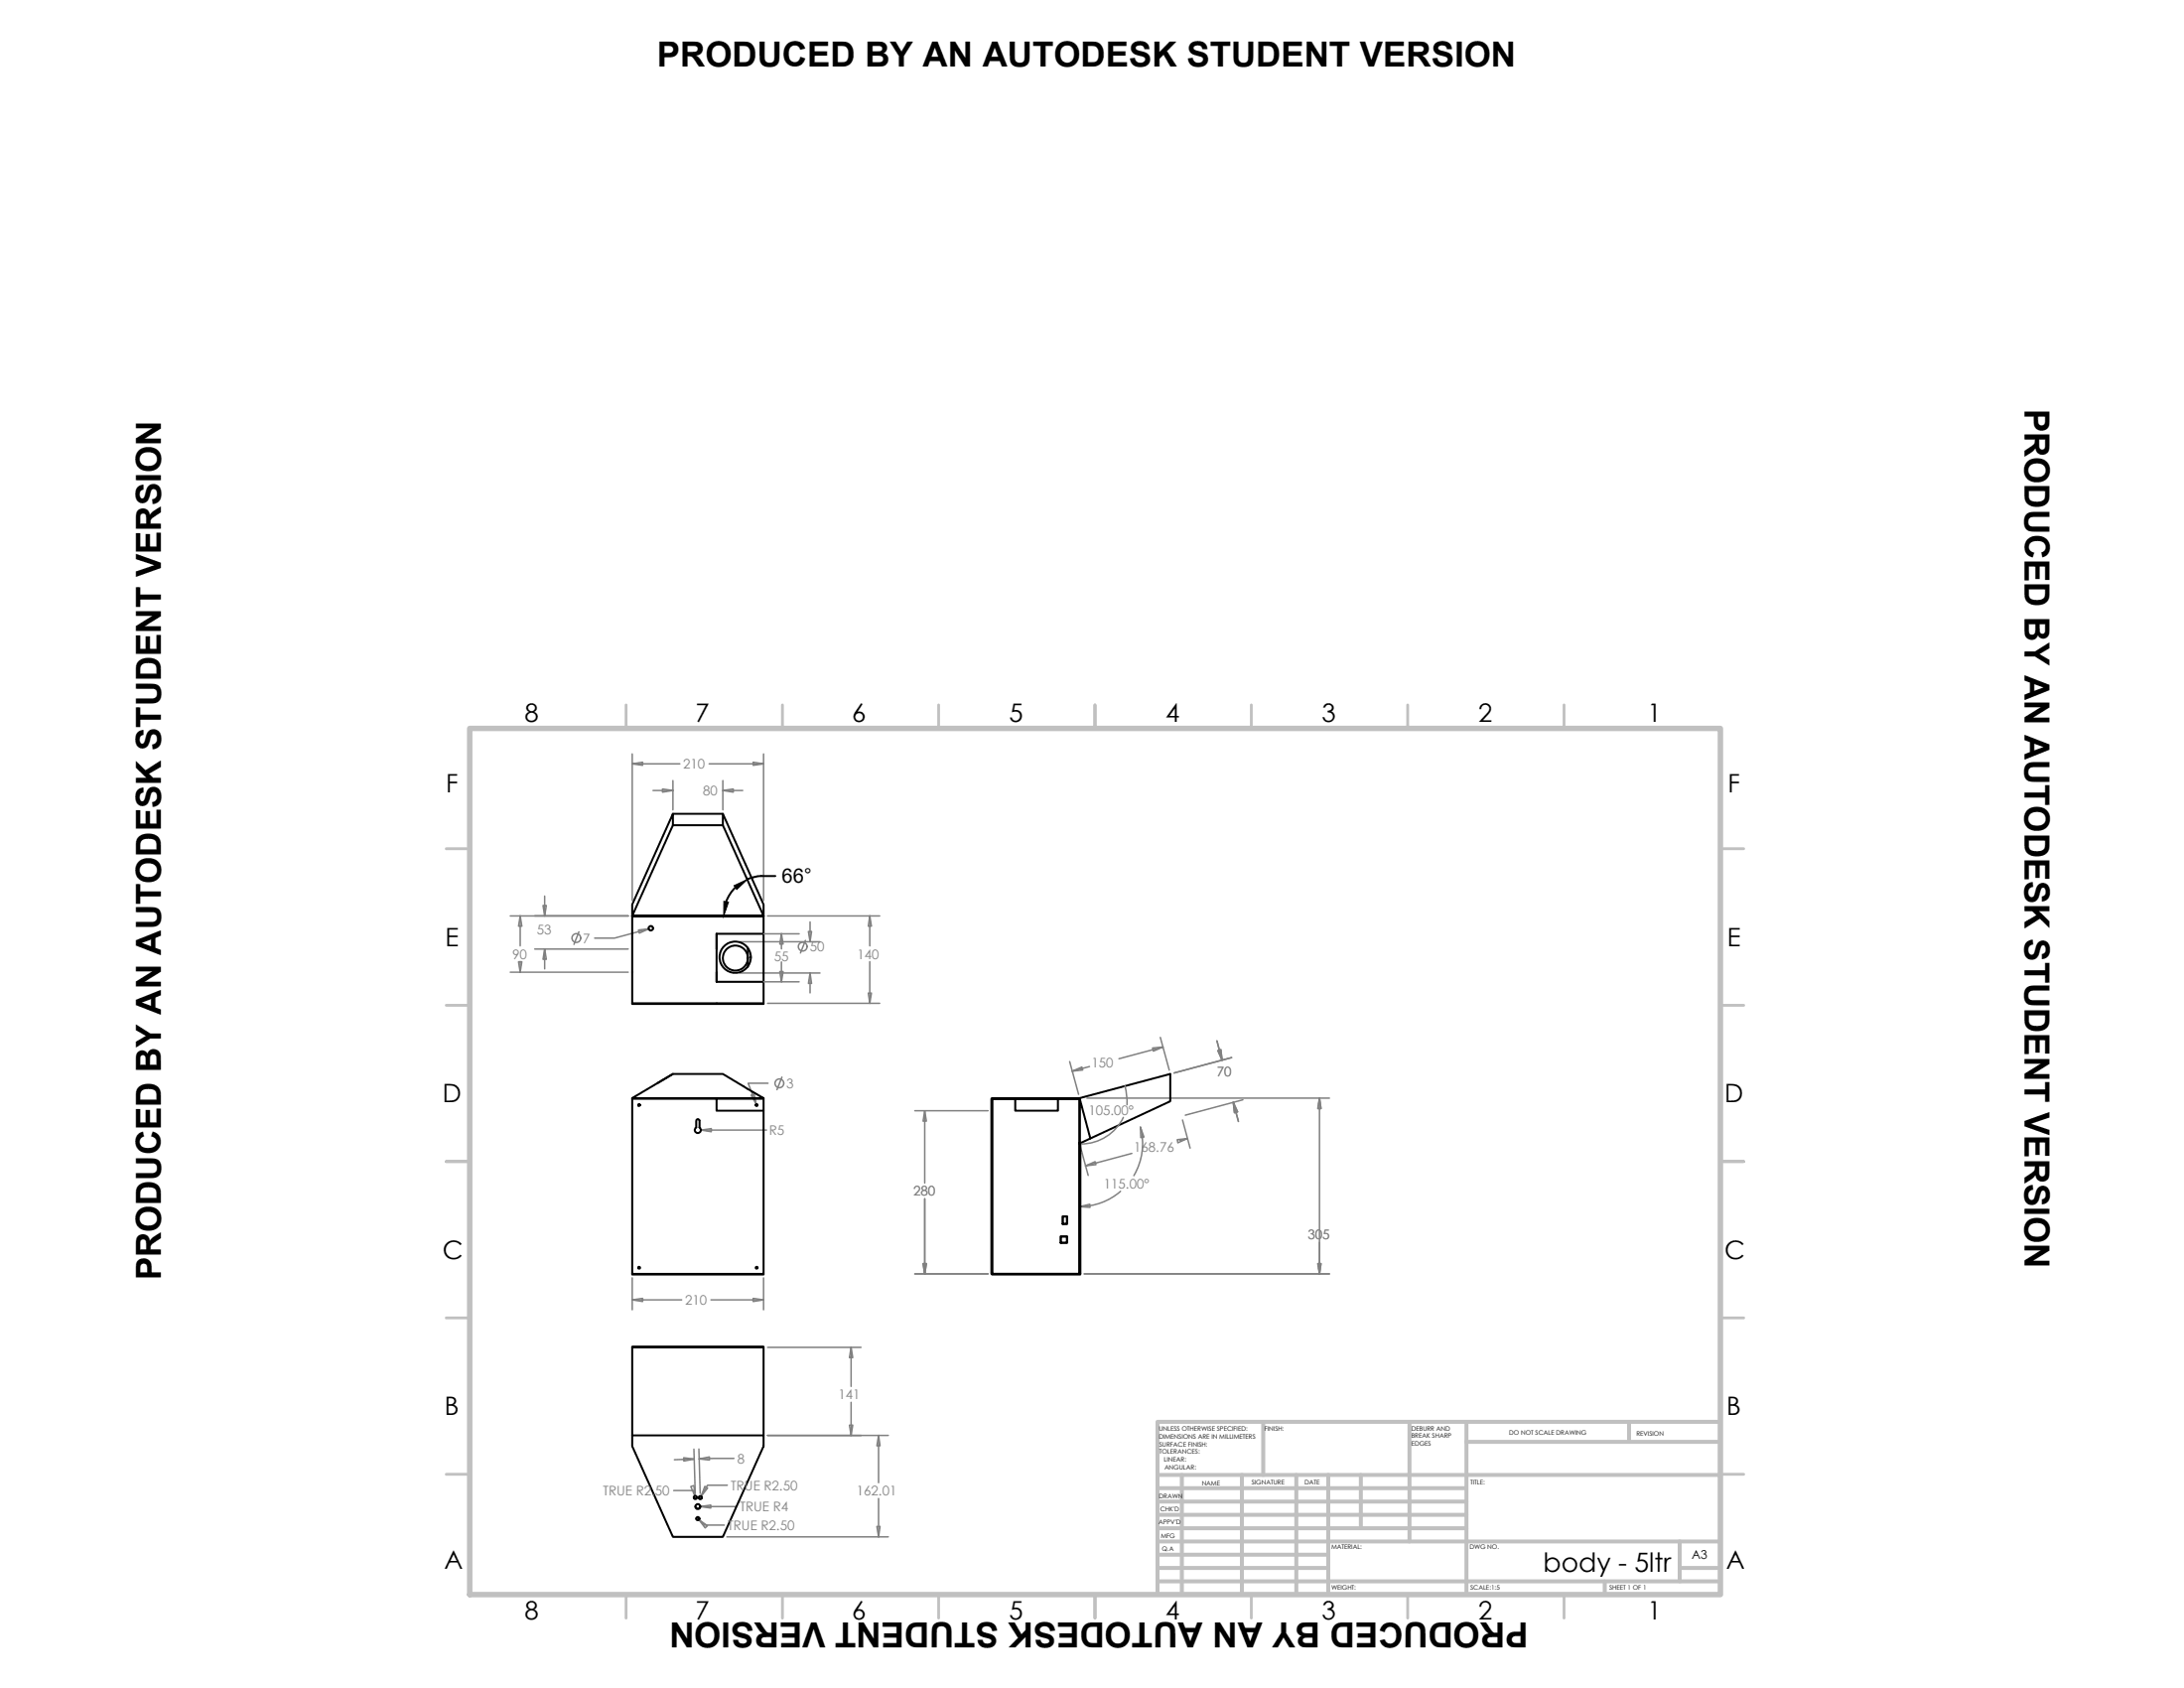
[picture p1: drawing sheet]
<svg xmlns="http://www.w3.org/2000/svg" width="279mm" height="216mm" viewBox="0 0 279 216" stroke-linecap="round" stroke-linejoin="round" font-family="sans-serif">
<!-- layer: PDF2_Geometry -->
<g fill="none" stroke="#808080" stroke-width=".19">
<path d="M80.9 97.7l1.3-.2v.4zM80.9 96.4v18.8M80.9 97.7h6.1M86.1 99.8v3.8M90.7 97.7h7M92.5 99.8v3.8M96.4 97.5l1.3 .2-1.3 .2zM97.7 96.4v18.8M65.3 117.2h15.1h-12M66.5 117.2l.3 1.3h-.5zM66.5 117.2v3.8M69.5 115.8h.4l-.2 1.4z"/>
<path d="M69.7 114.6v2.6M74.1 119.2l-.7 1.6M81.7 118.9l1.3-.1-1.2 .6zM83 118.8l-4.4 1.2h-2.5M83.5 101.1h2.6M84.8 100.9l1.3 .2-1.3 .2zM92.5 101.1l1.3-.2v.4zM92.5 101.1h2.5M97.7 119.4h4.5M98.2 117.2h14.3M100 119.4l.2 1.3h-.4zM100 119.4v2"/>
<path d="M103.4 119.1h.4l-.2 1.4zM103.6 117.9v2.6M111.3 117.2l.2 1.3h-.4zM111.3 117.2v3.8M65.3 124.3h15.1M66.3 123h.5l-.3 1.3zM66.5 123v1.3M68.4 121.4h12M69.7 121.4l.2 1.3h-.4zM69.7 121.4v2.5M94.6 120.5h10.3M94.6 124.5h10.3"/>
<path d="M97.7 125.6h4.5M98.2 128.3h14.3M98.3 138.5h-2.6l1.1 2.7M99.8 124.3h.4l-.2 1.3zM100 123v2.6M100 137.8l-.6 1.6M103 120.3l-.6 1.6M103.6 124.5l.2 1.3h-.4zM103.6 124.5v2.5M111.1 127h.4l-.2 1.3zM111.3 123v5.3M136.8 135.8l1.2 4.2"/>
<path d="M137.2 137l1.2-.5 .1 .4zM139.4 136.4l-2.2 .6M143.9 138.9l.2 .9 .1 1.5M147.4 134l1.4-.1-1.2 .5zM148.4 132.7l1.2 4.2M148.8 133.9l-5.6 1.5M155.7 133.1l.6 2.5M155.8 134.4l.4-.1 .1 1.3zM157.6 135.3l-7.4 1.9M89.7 144.5l1.3-.2v.5zM89.7 144.5h8.4M96.1 140.1l.4-.2 .3 1.3z"/>
<path d="M118.3 142.1v9.2M118.3 153.3v9.6M138.1 154.3l1.3-.3v.4zM138.2 146.8l1 3.5M138.9 149.1l1.2-.5 .1 .4zM143.4 152.4a7.9 7.9 0 0 1-5.3 1.9M143.7 142.9a6 6 0 0 1-5.3 3.4M144.8 147.5l-5.9 1.6M145.9 144.2a8.1 8.1 0 0 1-.8 6.2M145.9 144.2l.4 1.2-.4 .1zM150.6 145.8l1.3-.2-1.2 .6zM151.3 143.2l1 3.6"/>
<path d="M151.9 145.6l-1 .3M157.8 141l.5 1.2-.4 .1zM157.8 141l.6 2.4M159 140.7l-7.4 1.9M168.8 140.5l.2 1.3h-.4zM168.8 158.9v4M80.9 166.3l1.3-.2v.4zM80.9 163.4v4.1M80.9 166.3h6.3M91 166.3h6.7M96.4 166.1l1.3 .2-1.3 .2zM97.7 163.4v4.1"/>
<path d="M98.2 172.3h12M108.9 172.3l.2 1.3h-.4zM108.9 172.3v5M108.9 179.4v4.2M117 162.9h9.4M118.1 161.6h.4l-.2 1.3zM138.7 162.9h31.4M168.6 161.6h.4l-.2 1.3zM86.2 190.6h2.5l.2 .7M87.5 186.5l1.3 .1-1.3 .3zM88.4 190.1l.4-.1 .1 1.3zM88.8 185.3l.1 5.7"/>
<path d="M88.8 186.6l-2.5 .1M89.4 194.4l1.1 .7-.3 .3zM89.4 194.4l.7 .7h2.6M89.4 185.3l.2 5.7M89.5 186.6l1.3-.3v.4zM89.6 192.7l1.3-.2v.4zM89.6 192.7h4.6M90.2 190.1l.3 .2-.8 1.1zM93 196.6h20.6M93 190h-2.5l-.8 1.4M93.9 186.5l-4.4 .1M108.7 182.3h.4l-.2 1.3z"/>
<path d="M110.2 183.6h-12h15.4M112.2 195.2h.4l-.2 1.4zM112.4 183.6l.2 1.3h-.4zM112.4 183.6v6M112.4 191.7v4.9"/>
<circle cx="73.7" cy="120" r=".56"/>
<circle cx="99.7" cy="138.6" r=".56"/>
<circle cx="102.7" cy="121.1" r=".56"/>
</g>
<g fill="none" stroke="#c0c0c0" stroke-width=".36">
<path d="M80.1 90.2v3M100.1 90.2v3M120.1 90.2v3M140.1 90.2v3v-3M160.1 90.2v3M180.1 90.2v3M200.1 90.2v3M57.1 108.6h3M220.1 108.6h3M57.1 128.6h3M220.1 128.6h3M57.1 148.6h3h-3"/>
<path d="M223.1 148.6h-3h3M57.1 168.6h3M220.1 168.6h3M57.1 188.6h3M220.1 188.6h3M80.1 204v3M100.1 204v3M120.1 204v3M140.1 207v-3v3M160.1 204v3M180.1 204v3M200.1 204v3"/>
</g>
<g fill="none" stroke="#c0c0c0" stroke-width=".51">
<path d="M148.1 197.2h72M148.1 188.7h72M148.1 195.5h39.5M148.1 193.8h39.5M148.1 192.1h39.5M148.1 190.3h39.5M148.1 198.9h21.8M151.2 188.7v15.3M158.9 188.7v15.3M161.6 181.9v6.8M165.8 188.7v15.3M169.9 188.7v15.3"/>
<path d="M174.1 188.7v6.8M180.3 181.9v15.3M187.6 181.9v22.1M187.6 184.4h32.5M208.4 181.9v2.5M214.9 197.2v5.1M220.1 181.9h-72v22.1M148.1 202.3h72M148.1 200.5h21.8M205.3 202.3v1.7M214.9 200.5h5.2"/>
</g>
<path d="M60.1 93.2h160v110.8h-160z" fill="none" stroke="#c0c0c0" stroke-width=".7"/>
<g fill="none" stroke="#000" stroke-width=".25">
<path d="M80.9 117.2v11.1h16.8M80.9 117.2h16.8zM86.1 104.1h6.4v1.5M86.1 105.6l-5.2 11.6h16.8l-5.2-11.6h-6.4v-1.5l-5.2 11.6v1.5h16.8M91.7 119.4v6.2M91.7 119.4v2M91.7 119.4h6M92.5 104.1l5.2 11.6v12.7h-16.8v-.1M84.1 138.5l2-1.1h6.4l2.6 1.6M91.7 124.3v1.3M91.7 125.6h6M95.7 139.3l2 1.2h-6h-10.8h16.8"/>
<path d="M95.7 121.3v2.4M80.9 140.5v22.4h16.8v-22.4M81.9 141.3h-.2v.1M89.1 144.2v-.9a.21 .21 0 0 1 .2-.2 .21 .21 0 0 1 .2 .2v.9M89.1 144.2a.39 .39 0 0 0-.1 .6 .39 .39 0 0 0 .6 0 .39 .39 0 0 0-.1-.6M126.9 140.5h11.2v22.4h-11.2zM135.7 158.2h.8v.8h-.8zM136 155.6h.5v.9h-.5zM138.1 146.1h.1v16.8h-.1zM80.9 162.9v.1h16.8v-.1M80.9 172.3v11.3M97.7 172.3h-16.8v-.1h16.8v11.4"/>
<path d="M80.9 183.6h16.8v1.4l-5.2 11.6h-6.4l-5.2-11.6zM88.8 191.5a.19 .19 0 0 0 .2 .2 .19 .19 0 0 0 .2-.2M89 192.7a.32 .32 0 0 0 .3 .3 .32 .32 0 0 0 .3-.3M89.1 194.2a.22 .22 0 0 0 .2 .2 .22 .22 0 0 0 .2-.2M89.4 191.5a.19 .19 0 0 0 .2 .2 .19 .19 0 0 0 .2-.2"/>
<circle cx="83.3" cy="118.7" r=".29"/>
<circle cx="94.1" cy="122.4" r="2"/>
<circle cx="94.1" cy="122.5" r="1.6"/>
<circle cx="81.8" cy="141.3" r=".12"/>
<circle cx="96.8" cy="141.3" r=".12"/>
<circle cx="81.8" cy="162.1" r=".12"/>
<circle cx="96.8" cy="162.2" r=".12"/>
<circle cx="89" cy="191.5" r=".2"/>
<circle cx="89.3" cy="192.7" r=".31"/>
<circle cx="89.3" cy="194.2" r=".2"/>
<circle cx="89.6" cy="191.5" r=".2"/>
</g>
<!-- layer: PDF_Geometry -->
<g fill="none" stroke="#808080" stroke-width=".19">
<path d="M155.7 133.1l.6 2.5M155.8 134.4l.4-.1 .1 1.3zM157.6 135.3l-7.4 1.9M117 142.1h9.4M118.3 142.1l.2 1.3h-.4zM118.3 153.3v9.6M139 140.5h31.1M157.8 141l.5 1.2-.4 .1zM157.8 141l.6 2.4M168.8 140.5l.2 1.3h-.4zM168.8 140.5v18.3M168.8 158.9v4"/>
<path d="M117 162.9h9.4M118.1 161.6h.4l-.2 1.3zM138.7 162.9h31.4M168.6 161.6h.4l-.2 1.3z"/>
</g>
<path d="M149.7 137.4l-11.6 3.1M126.9 140.5h11.2v22.4h-11.2zM135.7 158.2h.8v.8h-.8zM136 155.6h.5v.9h-.5zM139.5 145.6l-1.4-5.1h-11.2v22.5h11.3v-16.9h-.1v16.8h.1h-11.4v-22.4h11.3v5.8" fill="none" stroke="#000" stroke-width=".25"/>
<!-- layer: 0 -->
<path d="M94.1 113.5l-.6 .7-.6 1.1M97.4 112l-1.1 .2-.7 .3M97.4 112h1.8M86.1 137.4l-5.2 3.1M95.1 139l.6 .3M149.7 137.4v3.5l-11.6 5.4M91.7 140.5v1.6h6M129.9 140.5v1.6h5.4v-1.6" fill="none" stroke="#000" stroke-width=".25"/>
<path d="M92.6 115.3l.6 .1-.6 1.8zM93.9 113.3l1.7-.8-1.3 1.3z" fill="#000" stroke="#000" stroke-width=".13"/>
<g font-size="4.4">
<text x="84.1" y="8.6">PRODUCED BY AN AUTODESK STUDENT VERSION</text>
<text x="259" y="52.3" transform="rotate(90 259 52.3)">PRODUCED BY AN AUTODESK STUDENT VERSION</text>
<text x="20.6" y="163.8" transform="rotate(-90 20.6 163.8)">PRODUCED BY AN AUTODESK STUDENT VERSION</text>
<text x="195.5" y="207.5" transform="rotate(180 195.5 207.5)">PRODUCED BY AN AUTODESK STUDENT VERSION</text>
</g>
<text font-size="3.4" x="197.4" y="201.1">body - 5ltr</text>
<g font-size="3.3">
<text x="67.1" y="92.4">8</text>
<text x="89" y="92.4">7</text>
<text x="109" y="92.4">6</text>
<text x="129.1" y="92.4">5</text>
<text x="149.1" y="92.4">4</text>
<text x="169.1" y="92.4">3</text>
<text x="189.1" y="92.4">2</text>
<text x="210.7" y="92.4">1</text>
<text x="57" y="101.3">F</text>
<text x="221" y="101.3">F</text>
<text x="56.9" y="121">E</text>
<text x="220.9" y="121">E</text>
<text x="56.6" y="141">D</text>
<text x="220.6" y="141">D</text>
<text x="56.6" y="161">C</text>
<text x="220.6" y="161">C</text>
<text x="56.9" y="181">B</text>
<text x="220.9" y="181">B</text>
<text x="56.8" y="200.7">A</text>
<text x="220.8" y="200.7">A</text>
<text x="67.1" y="207.1">8</text>
<text x="89" y="207.1">7</text>
<text x="109" y="207.1">6</text>
<text x="129.1" y="207.1">5</text>
<text x="149.1" y="207.1">4</text>
<text x="169.1" y="207.1">3</text>
<text x="189.1" y="207.1">2</text>
<text x="210.7" y="207.1">1</text>
</g>
<text font-size="2.6" x="100" y="112.9">66°</text>
<g font-size="1.7" fill="#808080">
<text x="87.4" y="98.3">210</text>
<text x="89.9" y="101.7">80</text>
<text x="68.7" y="119.5">53</text>
<text x="65.5" y="122.6">90</text>
<text x="74.6" y="120.6">7</text>
<text x="99" y="123">55</text>
<text x="103.6" y="121.7">50</text>
<text x="109.6" y="122.6">140</text>
<text x="139.6" y="136.5">150</text>
<text x="155.7" y="137.6">70</text>
<text x="100.6" y="139.2">3</text>
<text x="139.2" y="142.7">105.00°</text>
<text x="98.4" y="145.2">R5</text>
<text x="145.1" y="147.3">168.76</text>
<text x="116.9" y="152.9">280</text>
<text x="141.2" y="152">115.00°</text>
<text x="167.3" y="158.5">305</text>
<text x="87.6" y="166.9">210</text>
<text x="107.2" y="179">141</text>
<text x="77.1" y="191.3">TRUE R2.50</text>
<text x="93.5" y="190.6">TRUE R2.50</text>
<text x="94.3" y="187.2">8</text>
<text x="109.6" y="191.3">162.01</text>
<text x="93.1" y="195.7">TRUE R2.50</text>
<text x="94.7" y="193.3">TRUE R4</text>
</g>
<text font-size="1.6" x="216.4" y="199.3">A3</text>
<g font-size=".8">
<text x="148.3" y="183">UNLESS OTHERWISE SPECIFIED:</text>
<text x="148.3" y="184">DIMENSIONS ARE IN MILLIMETERS</text>
<text x="148.3" y="185">SURFACE FINISH:</text>
<text x="148.3" y="186">TOLERANCES:</text>
<text x="161.8" y="183">FINISH:</text>
<text x="180.6" y="183">DEBURR AND</text>
<text x="180.6" y="184">BREAK SHARP</text>
<text x="180.6" y="184.9">EDGES</text>
<text x="193.1" y="183.5">DO NOT SCALE DRAWING</text>
<text x="209.3" y="183.6">REVISION</text>
<text x="148.3" y="191.6">DRAWN</text>
<text x="148.9" y="187">LINEAR:</text>
<text x="149" y="188">ANGULAR:</text>
<text x="153.8" y="189.9">NAME</text>
<text x="160.1" y="189.9">SIGNATURE</text>
<text x="166.9" y="189.9">DATE</text>
<text x="188.1" y="189.9">TITLE:</text>
<text x="148.2" y="194.9">APPV'D</text>
<text x="148.4" y="193.3">CHK'D</text>
<text x="148.5" y="196.7">MFG</text>
<text x="148.7" y="198.3">Q.A</text>
<text x="170.3" y="198.2">MATERIAL:</text>
<text x="170.3" y="203.4">WEIGHT:</text>
<text x="188" y="198.2">DWG NO.</text>
<text x="188.1" y="203.4">SCALE:1:5</text>
<text x="205.9" y="203.4">SHEET 1 OF 1</text>
</g>
</svg>
